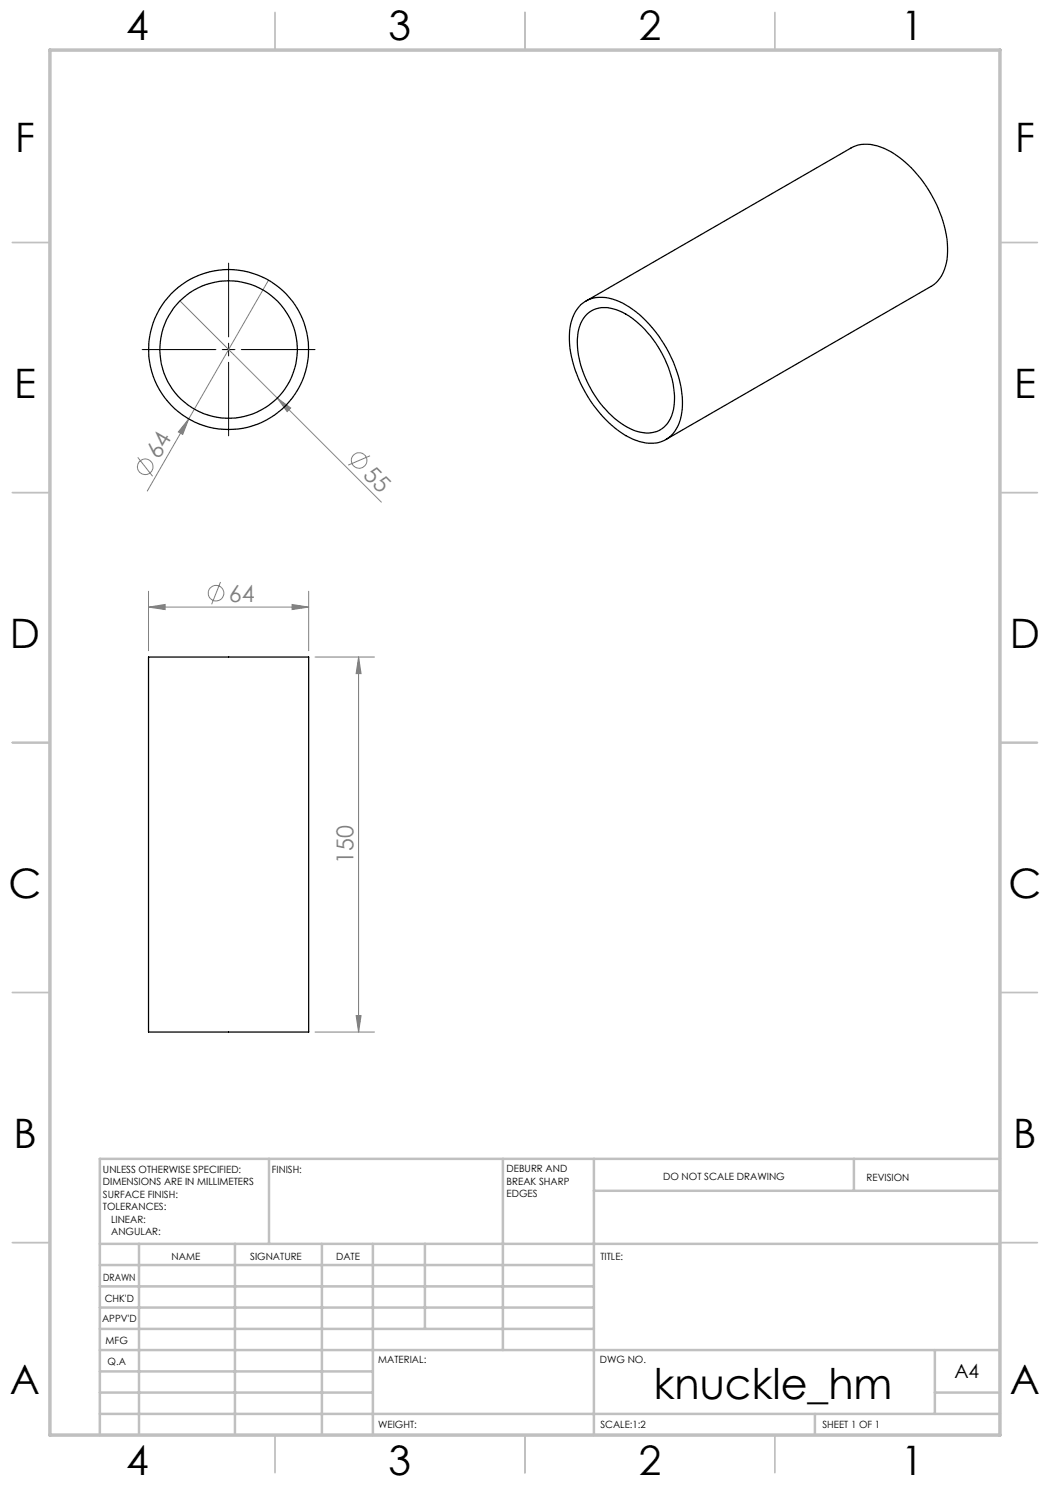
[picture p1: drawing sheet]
<svg xmlns="http://www.w3.org/2000/svg" width="210mm" height="297mm" viewBox="0 0 210 297" stroke-linecap="round" stroke-linejoin="round" font-family="sans-serif">
<g fill="none" stroke="#808080" stroke-width=".2">
<path d="M53.7 56.1l-24.2 42.1M36 60.2l19.5 19.4M55.5 79.6l2.6 2-.7 .7zM55.5 79.6l20.8 20.8M27.6 91.5l2.9 3.7M37.7 83.8l-1.2 3.1-.8-.5zM74 91.2l-4.4 1.8M29.7 118.2v11.9M44.1 116.4l-1.8 4.5M61.7 118.2v11.9M29.7 121.4l3.3-.5v1zM29.7 121.4h32"/>
<path d="M58.4 120.9l3.3 .5-3.3 .5zM63 131.4h11.9M71.7 131.4l.5 3.3h-1zM71.7 131.4v75M63 206.4h11.9M71.2 203.1h1l-.5 3.3z"/>
<circle cx="29" cy="93.4" r="1.56"/>
<circle cx="71.8" cy="92.1" r="1.55"/>
<circle cx="43.2" cy="118.6" r="1.55"/>
</g>
<path d="M45.7 52.6v14.8M28.4 69.9h14.8M44.5 69.9h2.5M45.7 68.6v2.6M45.7 72.5v14.7M48.3 69.9h14.7" fill="none" stroke="#000" stroke-width=".2"/>
<g fill="none" stroke="#c0c0c0" stroke-width=".35">
<path d="M55 2.5v7.5M105 2.5v7.5M155 2.5v7.5M2.5 48.5h7.5M200 48.5h7.5M2.5 98.5h7.5M200 98.5h7.5M2.5 148.5h7.5M200 148.5h7.5M2.5 198.5h7.5M200 198.5h7.5M2.5 248.5h7.5"/>
<path d="M200 248.5h7.5M55 287v7.5M105 287v7.5M155 287v7.5"/>
</g>
<g fill="none" stroke="#c0c0c0" stroke-width=".5">
<path d="M53.8 231.8v17M100.6 231.8v38.2M118.8 231.8v55.2M118.8 238.2h81.2M170.8 231.8v6.4M200 231.8h-180v55.2M20 248.8h180M20 257.3h98.8M20 253h98.8M27.8 248.8v38.2M47 248.8v38.2M64.4 248.8v38.2"/>
<path d="M74.6 248.8v38.2M85 248.8v17M20 265.8h98.8M20 261.5h98.8M20 278.5h54.6M20 274.3h54.6M20 270h180M187 278.5h13M187 270v12.8M20 282.8h180M163 282.8v4.2"/>
</g>
<path d="M10 10h190v277h-190z" fill="none" stroke="#c0c0c0" stroke-width=".7"/>
<g fill="#808080">
<path d="M37.7 83.8l-1.2 3.1-.8-.5z"/>
<path d="M55.5 79.6l2.6 2-.7 .7z"/>
<path d="M58.4 120.9l3.3 .5-3.3 .5zM29.7 121.4l3.3-.5v1z"/>
<path d="M71.2 203.1h1l-.5 3.3zM71.7 131.4l.5 3.3h-1z"/>
</g>
<g fill="none" stroke="#000" stroke-width=".25">
<path d="M116.1 61a6.8 6.8 0 0 1 7.7-.7 23.4 23.4 0 0 1 11.2 12.9 16.6 16.6 0 0 1 .9 11.4 6 6 0 0 1-7.9 3.7 19.4 19.4 0 0 1-9.9-8.2 22.7 22.7 0 0 1-4.1-14.5 8.3 8.3 0 0 1 2.1-4.6zM117.2 60.2l53-30.6a7.6 7.6 0 0 1 7.3 .4 24.8 24.8 0 0 1 11.8 17 11.1 11.1 0 0 1-1.7 9.1l-1.3 1.1-53.1 30.7M117.4 62.8a5.7 5.7 0 0 1 6.5-.6 19.5 19.5 0 0 1 9.4 10.4 14.9 14.9 0 0 1 1 10.5 5.2 5.2 0 0 1-6.9 3.2 18.3 18.3 0 0 1-9.8-9.6 16.1 16.1 0 0 1-1.7-11.4l.5-1.2zM29.7 131.4h32v75h-32z"/>
<circle cx="45.7" cy="69.9" r="16"/>
<circle cx="45.7" cy="69.9" r="13.8"/>
</g>
<text font-size="8.5" x="130.8" y="279.7">knuckle_hm</text>
<g font-size="8.1">
<text x="25.2" y="8">4</text>
<text x="77.7" y="8">3</text>
<text x="127.7" y="8">2</text>
<text x="180.2" y="8">1</text>
<text x="3" y="30.4">F</text>
<text x="203" y="30.4">F</text>
<text x="2.8" y="79.6">E</text>
<text x="202.8" y="79.6">E</text>
<text x="2" y="129.6">D</text>
<text x="202" y="129.6">D</text>
<text x="1.7" y="179.6">C</text>
<text x="201.7" y="179.6">C</text>
<text x="2.7" y="229.6">B</text>
<text x="202.7" y="229.6">B</text>
<text x="2" y="278.9">A</text>
<text x="202" y="278.9">A</text>
<text x="25.2" y="295">4</text>
<text x="77.7" y="295">3</text>
<text x="127.7" y="295">2</text>
<text x="180.2" y="295">1</text>
</g>
<g font-size="4.7" fill="#808080">
<text x="31.8" y="92" transform="rotate(-60 31.8 92)">64</text>
<text x="72.4" y="95.1" transform="rotate(45 72.4 95.1)">55</text>
<text x="45.8" y="120.3">64</text>
<text x="70.7" y="172.8" transform="rotate(-90 70.7 172.8)">150</text>
</g>
<text font-size="3.9" x="190.9" y="275.5">A4</text>
<g font-size="2">
<text x="20.6" y="234.6">UNLESS OTHERWISE SPECIFIED:</text>
<text x="20.6" y="237.1">DIMENSIONS ARE IN MILLIMETERS</text>
<text x="20.6" y="239.6">SURFACE FINISH:</text>
<text x="54.4" y="234.6">FINISH:</text>
<text x="101.3" y="234.5">DEBURR AND</text>
<text x="101.3" y="237">BREAK SHARP</text>
<text x="101.3" y="239.5">EDGES</text>
<text x="132.6" y="236">DO NOT SCALE DRAWING</text>
<text x="173.3" y="236.2">REVISION</text>
<text x="20.6" y="242.1">TOLERANCES:</text>
<text x="22.2" y="244.6">LINEAR:</text>
<text x="22.2" y="247.1">ANGULAR:</text>
<text x="34.3" y="252">NAME</text>
<text x="50" y="251.9">SIGNATURE</text>
<text x="67.2" y="251.9">DATE</text>
<text x="120.1" y="251.9">TITLE:</text>
<text x="20.6" y="256.1">DRAWN</text>
<text x="20.9" y="260.3">CHK'D</text>
<text x="20.4" y="264.4">APPV'D</text>
<text x="21.1" y="268.8">MFG</text>
<text x="21.5" y="273">Q.A</text>
<text x="75.6" y="272.5">MATERIAL:</text>
<text x="120" y="272.5">DWG NO.</text>
<text x="75.6" y="285.5">WEIGHT:</text>
<text x="120.1" y="285.6">SCALE:1:2</text>
<text x="164.5" y="285.6">SHEET 1 OF 1</text>
</g>
</svg>
